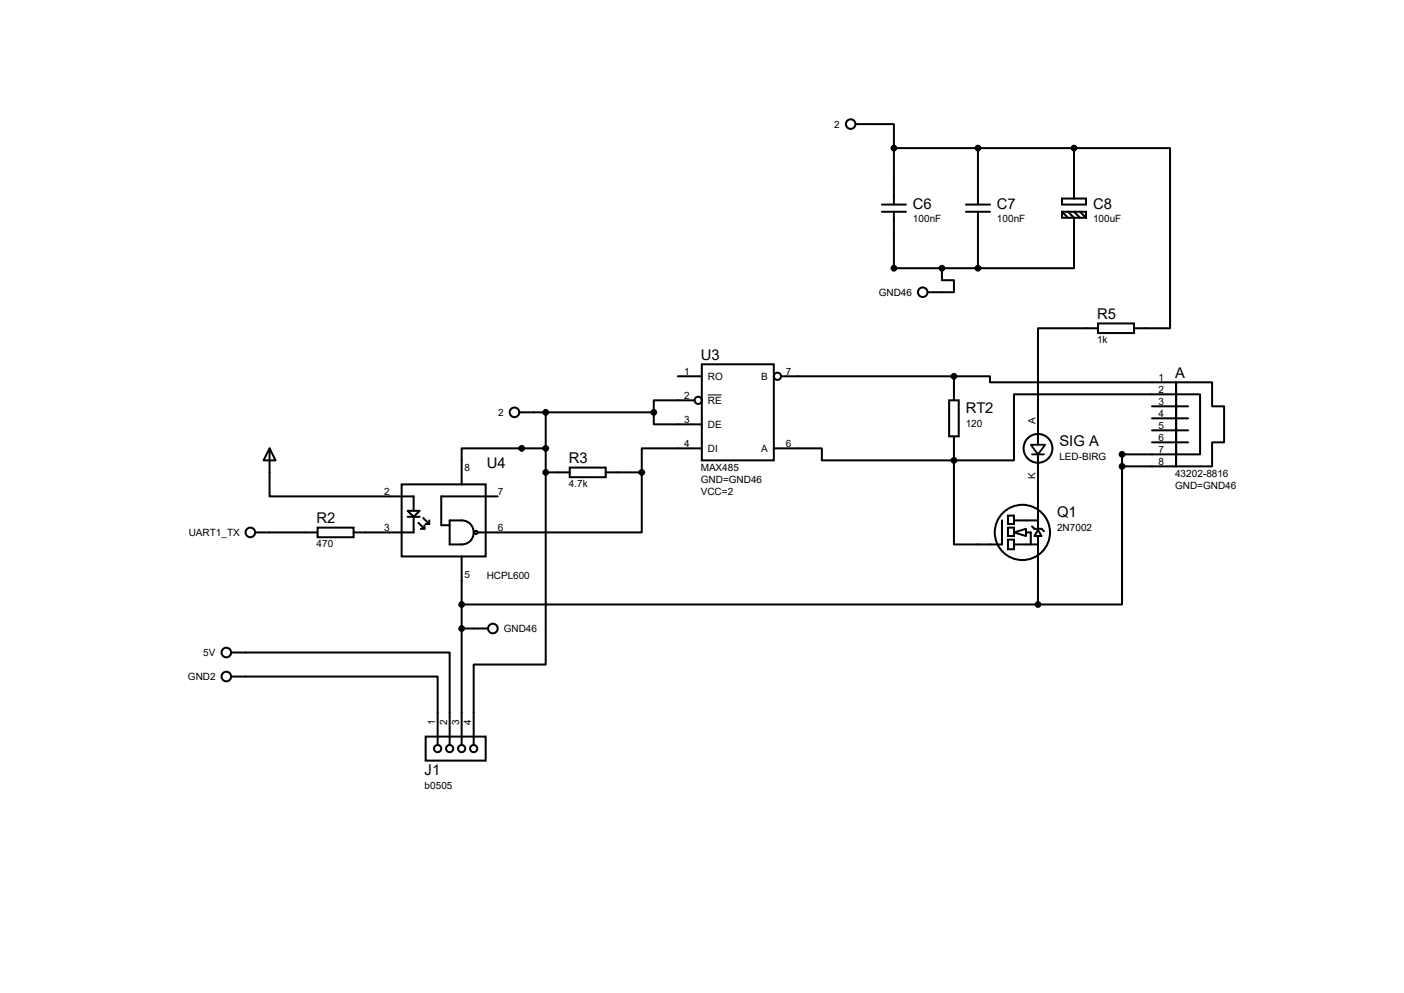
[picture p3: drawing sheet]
<svg xmlns="http://www.w3.org/2000/svg" width="297mm" height="210mm" viewBox="0 0 297 210" stroke-linecap="round" stroke-linejoin="round" font-family="sans-serif">
<g fill="none" stroke="#000" stroke-width=".42">
<path d="M181 26.2h8.1v5.1M189.1 31.3v12M189.1 31.3h38.1M206.9 31.3v12M227.2 31.3h20.3v38.1h-7.6M227.2 31.3v10.7M186.6 43.3h5M186.6 44.8h5M189.1 44.8v11.9h17.8M199.3 56.7v2.6h2.5v2.5h-5.6M204.3 43.3h5.1M204.3 44.8h5.1"/>
<path d="M206.9 44.8v11.9M224.7 42h5v1.3h-5zM224.7 44.8h5v1.3h-5zM224.7 44.8l1.2 1.3M225.9 44.8l1.3 1.3v10.6h-20.3M227.2 44.8l1.3 1.3M228.5 44.8l1.2 1.3M143.4 79.6h5.1M148.5 77h15.2v20.4h-15.2zM165.2 79.6h36.6M201.8 79.6h7.6v1.3h39.4v17.7h-11.4M201.8 79.6v5.1"/>
<path d="M232.3 68.4h7.6v2h-7.6zM232.3 69.4h-12.7v24.7M57 94.8l1.3 2.6h-2.5zM57 94.8v10.2h30.5v3M109.9 87.2h28.4M115.4 99.9v40.6h-15.2v17.1M115.4 94.8h-17.7v7.6M115.4 99.9h5.1M115.4 87.2v12.7M120.5 98.9h7.6v2h-7.6zM128.1 99.9h7.7M135.8 99.9v12.7h-34.6"/>
<path d="M138.3 87.2v2.5h10.2M146.9 84.7h-8.6v2.5M148.5 94.8h-12.7v5.1M163.7 94.8h10.2v2.6h27.9M200.8 84.7h2v7.6h-2zM201.8 97.4v17.7h10.2v-5M201.8 92.3v5.1M219.6 96.1v11.4M237.4 98.6v29.2h-17.8M243.7 85.9h7.6M243.7 88.5h7.6M243.7 91h7.6"/>
<path d="M243.7 93.6h7.6M248.8 80.9h7.6v5h2.6v7.7h-2.6v5h-7.6zM248.8 83.4h5.1v12.7h-5.1zM248.8 83.4h-34.3v14h-12.7M248.8 96.1h-11.4v2.5M54 112.6h13.2M67.2 111.6h7.6v2h-7.6zM85 102.4h17.7v15.3h-17.7zM86.2 108h2.6l-1.3 1.3zM86.2 109.3h2.6M87.5 109.3v3.3h-12.7M88.5 110.6l1.3 1.2"/>
<path d="M89 111.8h.8M89.5 109.6l1.3 1.2M89.8 111.1v.7M90 110.8h.8M90.8 110.1v.7M95.1 110.1h2.6a2.54 2.54 0 0 1 2.5 2.5 2.54 2.54 0 0 1-2.5 2.5h-2.6zM97.7 117.7v39.9M105.3 105h-12v6.1h1.8M213.2 109.1h1.3v1.7h-1.3zM213.2 114.1h1.3v2.1h-1.3zM213.2 111.6h1.3v1.8h-1.3zM214.5 112.6l2.5-.8v1.6z"/>
<path d="M214.5 110.1h5.1M214.5 115.1h5.1M217 112.6h1.1v2.5M218.3 111.3l.5 .5h1.5l.6 .6M219.6 112.1l.7 1.3h-1.5zM219.6 107.8v4M219.6 113.4v14.4M48.9 138h46.2v19.6M97.7 132.9h5.6M97.7 127.8h121.9M48.9 143.1h43.7v14.5M90 155.8h12.7v5.1h-12.7z"/>
<circle cx="180" cy="26.2" r="1.02"/>
<circle cx="164.5" cy="79.6" r=".76"/>
<circle cx="195.2" cy="61.8" r="1.02"/>
<circle cx="108.8" cy="87.2" r="1.02"/>
<circle cx="147.7" cy="84.7" r=".76"/>
<circle cx="219.6" cy="94.8" r="3"/>
<circle cx="53" cy="112.6" r="1.02"/>
<circle cx="100.7" cy="112.6" r=".34"/>
<circle cx="216.3" cy="112.6" r="5.8"/>
<circle cx="47.9" cy="138" r="1.02"/>
<circle cx="104.3" cy="132.9" r="1.02"/>
<circle cx="47.9" cy="143.1" r="1.02"/>
<circle cx="92.6" cy="158.3" r=".76"/>
<circle cx="95.1" cy="158.3" r=".76"/>
<circle cx="97.7" cy="158.3" r=".76"/>
<circle cx="100.2" cy="158.3" r=".76"/>
</g>
<g fill="#000" stroke="#000" stroke-width=".42">
<circle cx="189.1" cy="31.3" r=".51"/>
<circle cx="206.9" cy="31.3" r=".51"/>
<circle cx="227.2" cy="31.3" r=".51"/>
<circle cx="189.1" cy="56.7" r=".51"/>
<circle cx="199.3" cy="56.7" r=".51"/>
<circle cx="206.9" cy="56.7" r=".51"/>
<circle cx="201.8" cy="79.6" r=".51"/>
<circle cx="110.4" cy="94.8" r=".51"/>
<circle cx="115.4" cy="94.8" r=".51"/>
<circle cx="115.4" cy="99.9" r=".51"/>
<circle cx="115.4" cy="87.2" r=".51"/>
<circle cx="135.8" cy="99.9" r=".51"/>
<circle cx="138.3" cy="87.2" r=".51"/>
<circle cx="201.8" cy="97.4" r=".51"/>
<circle cx="237.4" cy="96.1" r=".51"/>
<circle cx="237.4" cy="98.6" r=".51"/>
<circle cx="97.7" cy="132.9" r=".51"/>
<circle cx="97.7" cy="127.8" r=".51"/>
<circle cx="219.6" cy="127.8" r=".51"/>
</g>
<path d="M149.7 83.5h3" fill="none" stroke="#000" stroke-width=".21"/>
<path d="M218.1 94.1h3l-1.5 2zM218.3 96.1h2.6" fill="none" stroke="#000" stroke-width=".38"/>
<g font-size="3.1">
<text x="193.1" y="44.1">C6</text>
<text x="210.9" y="44.1">C7</text>
<text x="231.2" y="44.1">C8</text>
<text x="232.1" y="67.5">R5</text>
<text x="148.3" y="76.2">U3</text>
<text x="248.6" y="80">A</text>
<text x="204.3" y="87.3">RT2</text>
<text x="224.1" y="94.4">SIG A</text>
<text x="103" y="99">U4</text>
<text x="120.3" y="98">R3</text>
<text x="67" y="110.7">R2</text>
<text x="223.6" y="109.4">Q1</text>
<text x="89.8" y="163.9">J1</text>
</g>
<g font-size="2.1">
<text x="176.5" y="27">2</text>
<text x="193.1" y="47">100nF</text>
<text x="210.9" y="47">100nF</text>
<text x="231.2" y="47">100uF</text>
<text x="185.9" y="62.6">GND46</text>
<text x="232.1" y="72.6">1k</text>
<text x="144.7" y="79.2">1</text>
<text x="149.7" y="80.3">RO</text>
<text x="161" y="80.3">B</text>
<text x="166.2" y="79.2">7</text>
<text x="245.1" y="80.5">1</text>
<text x="245.1" y="83">2</text>
<text x="105.4" y="88">2</text>
<text x="144.7" y="89.4">3</text>
<text x="144.7" y="84.3">2</text>
<text x="149.7" y="85.4">RE</text>
<text x="219.1" y="89.7" transform="rotate(-90 219.1 89.7)">A</text>
<text x="245.1" y="85.6">3</text>
<text x="245.1" y="88.1">4</text>
<text x="144.7" y="94.4">4</text>
<text x="149.7" y="90.5">DE</text>
<text x="149.7" y="95.6">DI</text>
<text x="161" y="95.6">A</text>
<text x="166.2" y="94.4">6</text>
<text x="204.3" y="90.2">120</text>
<text x="245.1" y="90.6">5</text>
<text x="245.1" y="93.2">6</text>
<text x="245.1" y="95.7">7</text>
<text x="98.3" y="99.5">8</text>
<text x="148.3" y="99.5">MAX485</text>
<text x="219.1" y="101.3" transform="rotate(-90 219.1 101.3)">K</text>
<text x="224.1" y="97.3">LED-BIRG</text>
<text x="245.1" y="98.3">8</text>
<text x="248.6" y="100.8">43202-8816</text>
<text x="81.2" y="104.6">2</text>
<text x="105.3" y="104.6">7</text>
<text x="120.3" y="103.1">4.7k</text>
<text x="148.3" y="102.1">GND=GND46</text>
<text x="148.3" y="104.6">VCC=2</text>
<text x="248.6" y="103.3">GND=GND46</text>
<text x="39.9" y="113.4">UART1_TX</text>
<text x="81.2" y="112.2">3</text>
<text x="105.3" y="112.2">6</text>
<text x="223.6" y="112.3">2N7002</text>
<text x="67" y="115.8">470</text>
<text x="98.3" y="122.2">5</text>
<text x="103" y="122.4">HCPL600</text>
<text x="106.6" y="133.7">GND46</text>
<text x="39.8" y="143.8">GND2</text>
<text x="43" y="138.8">5V</text>
<text x="92.1" y="153.2" transform="rotate(-90 92.1 153.2)">1</text>
<text x="94.6" y="153.2" transform="rotate(-90 94.6 153.2)">2</text>
<text x="97.2" y="153.2" transform="rotate(-90 97.2 153.2)">3</text>
<text x="99.7" y="153.2" transform="rotate(-90 99.7 153.2)">4</text>
<text x="89.8" y="166.8">b0505</text>
</g>
</svg>
